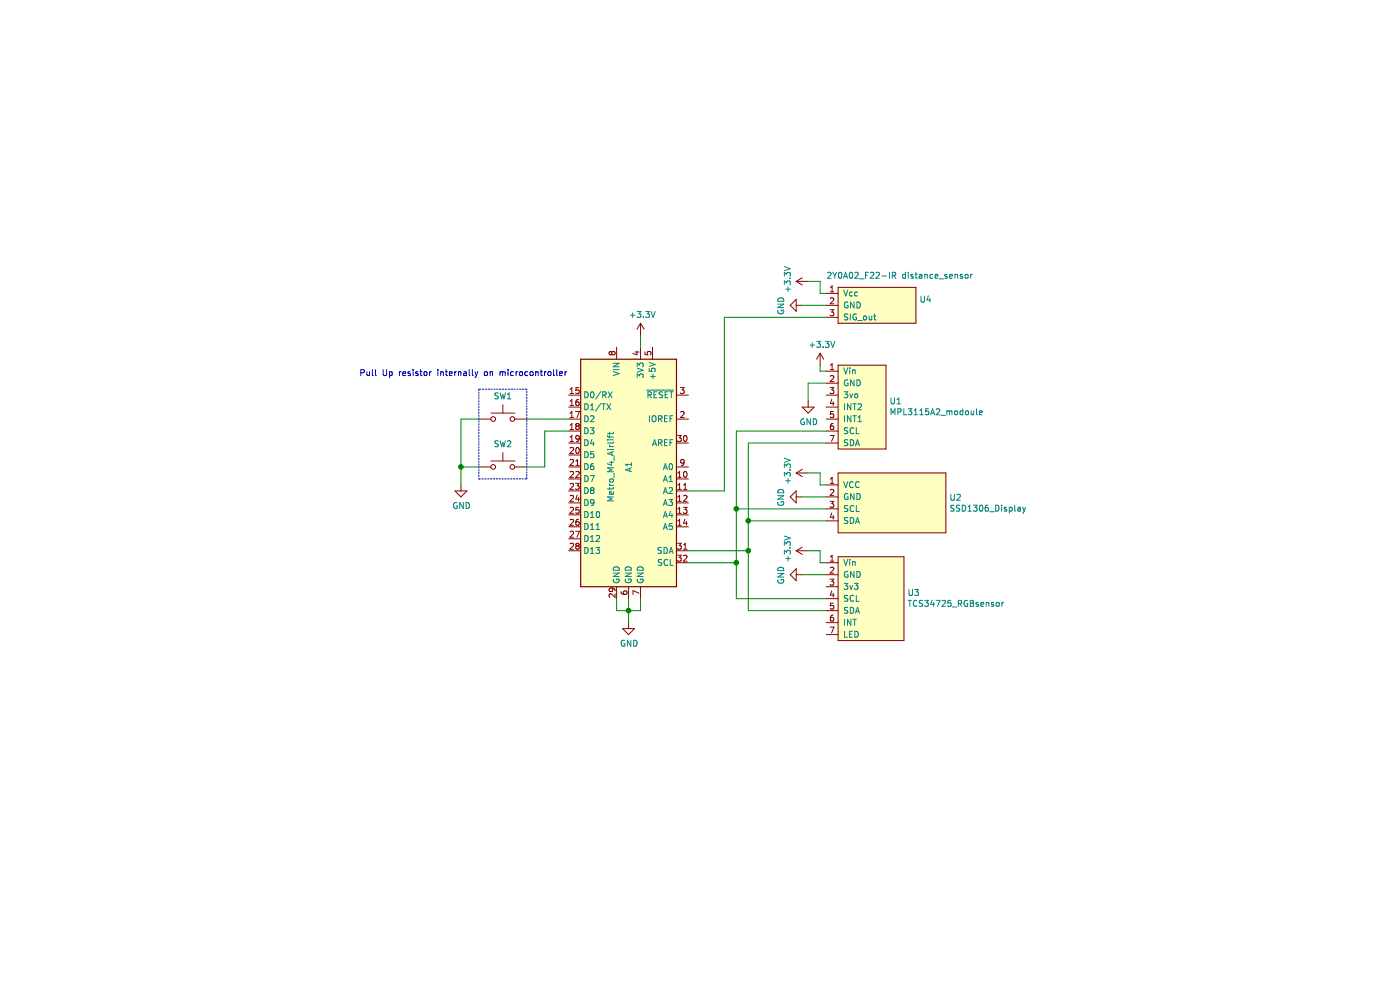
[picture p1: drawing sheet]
EESchema Schematic File Version 4
EELAYER 30 0
EELAYER END
$Descr A4 11693 8268
encoding utf-8
Sheet 1 1
Title ""
Date ""
Rev ""
Comp ""
Comment1 ""
Comment2 ""
Comment3 ""
Comment4 ""
$EndDescr
$Comp
L MCU_Module2:Metro_M4_Airlift A1
U 1 1
P 5250 3900
F 0 "A1" V 5250 3900 50  0000 C CNN
F 1 "Metro_M4_Airlift" V 5100 3900 50  0000 C CNN
F 2 "Module:Arduino_UNO_R3" H 5250 3900 50  0001 C CIN
F 3 "https://www.arduino.cc/en/Main/arduinoBoardUno" H 5250 3900 50  0001 C CNN
	1    5250 3900
	1    0    0    -1  
$EndComp
$Comp
L power:GND #PWR?
U 1 1
P 5250 5200
F 0 "#PWR?" H 5250 4950 50  0001 C CNN
F 1 "GND" H 5255 5027 50  0000 C CNN
F 2 "" H 5250 5200 50  0001 C CNN
F 3 "" H 5250 5200 50  0001 C CNN
	1    5250 5200
	1    0    0    -1  
$EndComp
Wire Wire Line
	5250 5200 5250 5100
Wire Wire Line
	5250 5100 5350 5100
Wire Wire Line
	5350 5100 5350 5000
Wire Wire Line
	5250 5000 5250 5100
Connection ~ 5250 5100
Wire Wire Line
	5150 5000 5150 5100
Wire Wire Line
	5150 5100 5250 5100
$Comp
L power:+3.3V #PWR?
U 1 1
P 5350 2800
F 0 "#PWR?" H 5350 2650 50  0001 C CNN
F 1 "+3.3V" H 5365 2973 50  0000 C CNN
F 2 "" H 5350 2800 50  0001 C CNN
F 3 "" H 5350 2800 50  0001 C CNN
	1    5350 2800
	1    0    0    -1  
$EndComp
Wire Wire Line
	5350 2900 5350 2800
$Comp
L Switch:SW_MEC_5G SW1
U 1 1
P 4200 3500
F 0 "SW1" H 4200 3693 50  0000 C CNN
F 1 "SW_MEC_5G" H 4200 3694 50  0001 C CNN
F 2 "" H 4200 3700 50  0001 C CNN
F 3 "http://www.apem.com/int/index.php?controller=attachment&id_attachment=488" H 4200 3700 50  0001 C CNN
	1    4200 3500
	1    0    0    -1  
$EndComp
$Comp
L Switch:SW_MEC_5G SW2
U 1 1
P 4200 3900
F 0 "SW2" H 4200 4093 50  0000 C CNN
F 1 "SW_MEC_5G" H 4200 4094 50  0001 C CNN
F 2 "" H 4200 4100 50  0001 C CNN
F 3 "http://www.apem.com/int/index.php?controller=attachment&id_attachment=488" H 4200 4100 50  0001 C CNN
	1    4200 3900
	1    0    0    -1  
$EndComp
Wire Wire Line
	4400 3500 4750 3500
Wire Wire Line
	4400 3900 4550 3900
Wire Wire Line
	4550 3900 4550 3600
Wire Wire Line
	4550 3600 4750 3600
$Comp
L power:GND #PWR?
U 1 1
P 3850 4050
F 0 "#PWR?" H 3850 3800 50  0001 C CNN
F 1 "GND" H 3855 3877 50  0000 C CNN
F 2 "" H 3850 4050 50  0001 C CNN
F 3 "" H 3850 4050 50  0001 C CNN
	1    3850 4050
	1    0    0    -1  
$EndComp
Wire Wire Line
	3850 4050 3850 3900
Wire Wire Line
	3850 3900 4000 3900
Wire Wire Line
	3850 3900 3850 3500
Wire Wire Line
	3850 3500 4000 3500
Connection ~ 3850 3900
Wire Notes Line
	4000 4000 4400 4000
Wire Notes Line
	4400 4000 4400 3250
Wire Notes Line
	4400 3250 4000 3250
Wire Notes Line
	4000 3250 4000 4000
Text Notes 3000 3150 0    50   ~ 0
Pull Up resistor internally on microcontroller
$Comp
L Sensor_Pressure2:MPL3115A2_modoule U1
U 1 1
P 7050 3200
F 0 "U1" H 7428 3051 50  0000 L CNN
F 1 "MPL3115A2_modoule" H 7428 2960 50  0000 L CNN
F 2 "" H 7150 3500 50  0001 C CNN
F 3 "" H 7150 3500 50  0001 C CNN
	1    7050 3200
	1    0    0    -1  
$EndComp
Wire Wire Line
	6900 3600 6150 3600
Wire Wire Line
	6150 3600 6150 4250
Wire Wire Line
	6150 4700 5750 4700
$Comp
L power:+3.3V #PWR?
U 1 1
P 6850 3050
F 0 "#PWR?" H 6850 2900 50  0001 C CNN
F 1 "+3.3V" H 6865 3223 50  0000 C CNN
F 2 "" H 6850 3050 50  0001 C CNN
F 3 "" H 6850 3050 50  0001 C CNN
	1    6850 3050
	1    0    0    -1  
$EndComp
$Comp
L power:GND #PWR?
U 1 1
P 6750 3350
F 0 "#PWR?" H 6750 3100 50  0001 C CNN
F 1 "GND" H 6755 3177 50  0000 C CNN
F 2 "" H 6750 3350 50  0001 C CNN
F 3 "" H 6750 3350 50  0001 C CNN
	1    6750 3350
	1    0    0    -1  
$EndComp
Wire Wire Line
	6750 3200 6900 3200
Wire Wire Line
	6750 3200 6750 3350
Wire Wire Line
	6900 3100 6850 3100
Wire Wire Line
	6850 3100 6850 3050
$Comp
L Sensor_Pressure2:SSD1306_Display U2
U 1 1
P 7000 3850
F 0 "U2" H 7928 3546 50  0000 L CNN
F 1 "SSD1306_Display" H 7928 3455 50  0000 L CNN
F 2 "" H 7500 3500 50  0001 C CNN
F 3 "" H 7500 3500 50  0001 C CNN
	1    7000 3850
	1    0    0    -1  
$EndComp
Wire Wire Line
	6900 3700 6250 3700
Wire Wire Line
	6250 3700 6250 4350
Wire Wire Line
	6250 4600 5750 4600
Wire Wire Line
	6900 4250 6150 4250
Connection ~ 6150 4250
Wire Wire Line
	6150 4250 6150 4700
Wire Wire Line
	6900 4350 6250 4350
Connection ~ 6250 4350
Wire Wire Line
	6250 4350 6250 4600
$Comp
L power:+3.3V #PWR?
U 1 1
P 6750 3950
F 0 "#PWR?" H 6750 3800 50  0001 C CNN
F 1 "+3.3V" H 6765 4123 50  0000 C CNN
F 2 "" H 6750 3950 50  0001 C CNN
F 3 "" H 6750 3950 50  0001 C CNN
	1    6750 3950
	0    -1   -1   0   
$EndComp
$Comp
L power:GND #PWR?
U 1 1
P 6700 4150
F 0 "#PWR?" H 6700 3900 50  0001 C CNN
F 1 "GND" H 6705 3977 50  0000 C CNN
F 2 "" H 6700 4150 50  0001 C CNN
F 3 "" H 6700 4150 50  0001 C CNN
	1    6700 4150
	0    1    1    0   
$EndComp
Wire Wire Line
	6700 4150 6900 4150
Wire Wire Line
	6750 3950 6850 3950
Wire Wire Line
	6850 3950 6850 4050
Wire Wire Line
	6850 4050 6900 4050
$Comp
L Sensor_Pressure2:TCS34725_RGBsensor U3
U 1 1
P 7000 4500
F 0 "U3" H 7578 4051 50  0000 L CNN
F 1 "TCS34725_RGBsensor" H 7578 3960 50  0000 L CNN
F 2 "" H 7300 4050 50  0001 C CNN
F 3 "" H 7300 4050 50  0001 C CNN
	1    7000 4500
	1    0    0    -1  
$EndComp
$Comp
L power:+3.3V #PWR?
U 1 1
P 6750 4600
F 0 "#PWR?" H 6750 4450 50  0001 C CNN
F 1 "+3.3V" H 6765 4773 50  0000 C CNN
F 2 "" H 6750 4600 50  0001 C CNN
F 3 "" H 6750 4600 50  0001 C CNN
	1    6750 4600
	0    -1   -1   0   
$EndComp
$Comp
L power:GND #PWR?
U 1 1
P 6700 4800
F 0 "#PWR?" H 6700 4550 50  0001 C CNN
F 1 "GND" H 6705 4627 50  0000 C CNN
F 2 "" H 6700 4800 50  0001 C CNN
F 3 "" H 6700 4800 50  0001 C CNN
	1    6700 4800
	0    1    1    0   
$EndComp
Wire Wire Line
	6700 4800 6900 4800
Wire Wire Line
	6750 4600 6850 4600
Wire Wire Line
	6850 4600 6850 4700
Wire Wire Line
	6850 4700 6900 4700
Wire Wire Line
	6900 5000 6150 5000
Wire Wire Line
	6150 5000 6150 4700
Connection ~ 6150 4700
Wire Wire Line
	6900 5100 6250 5100
Wire Wire Line
	6250 5100 6250 4600
Connection ~ 6250 4600
$Comp
L Sensor_Pressure2:2Y0A02_F22 U4
U 1 1
P 7000 2250
F 0 "U4" H 7678 2001 50  0000 L CNN
F 1 "2Y0A02_F22-IR distance_sensor" H 6900 2200 50  0000 L CNN
F 2 "" H 7400 1950 50  0001 C CNN
F 3 "" H 7400 1950 50  0001 C CNN
	1    7000 2250
	1    0    0    -1  
$EndComp
$Comp
L power:+3.3V #PWR?
U 1 1
P 6750 2350
F 0 "#PWR?" H 6750 2200 50  0001 C CNN
F 1 "+3.3V" H 6765 2523 50  0000 C CNN
F 2 "" H 6750 2350 50  0001 C CNN
F 3 "" H 6750 2350 50  0001 C CNN
	1    6750 2350
	0    -1   -1   0   
$EndComp
$Comp
L power:GND #PWR?
U 1 1
P 6700 2550
F 0 "#PWR?" H 6700 2300 50  0001 C CNN
F 1 "GND" H 6705 2377 50  0000 C CNN
F 2 "" H 6700 2550 50  0001 C CNN
F 3 "" H 6700 2550 50  0001 C CNN
	1    6700 2550
	0    1    1    0   
$EndComp
Wire Wire Line
	6700 2550 6900 2550
Wire Wire Line
	6750 2350 6850 2350
Wire Wire Line
	6850 2350 6850 2450
Wire Wire Line
	6850 2450 6900 2450
Wire Wire Line
	6900 2650 6050 2650
Wire Wire Line
	6050 2650 6050 4100
Wire Wire Line
	6050 4100 5750 4100
$EndSCHEMATC
